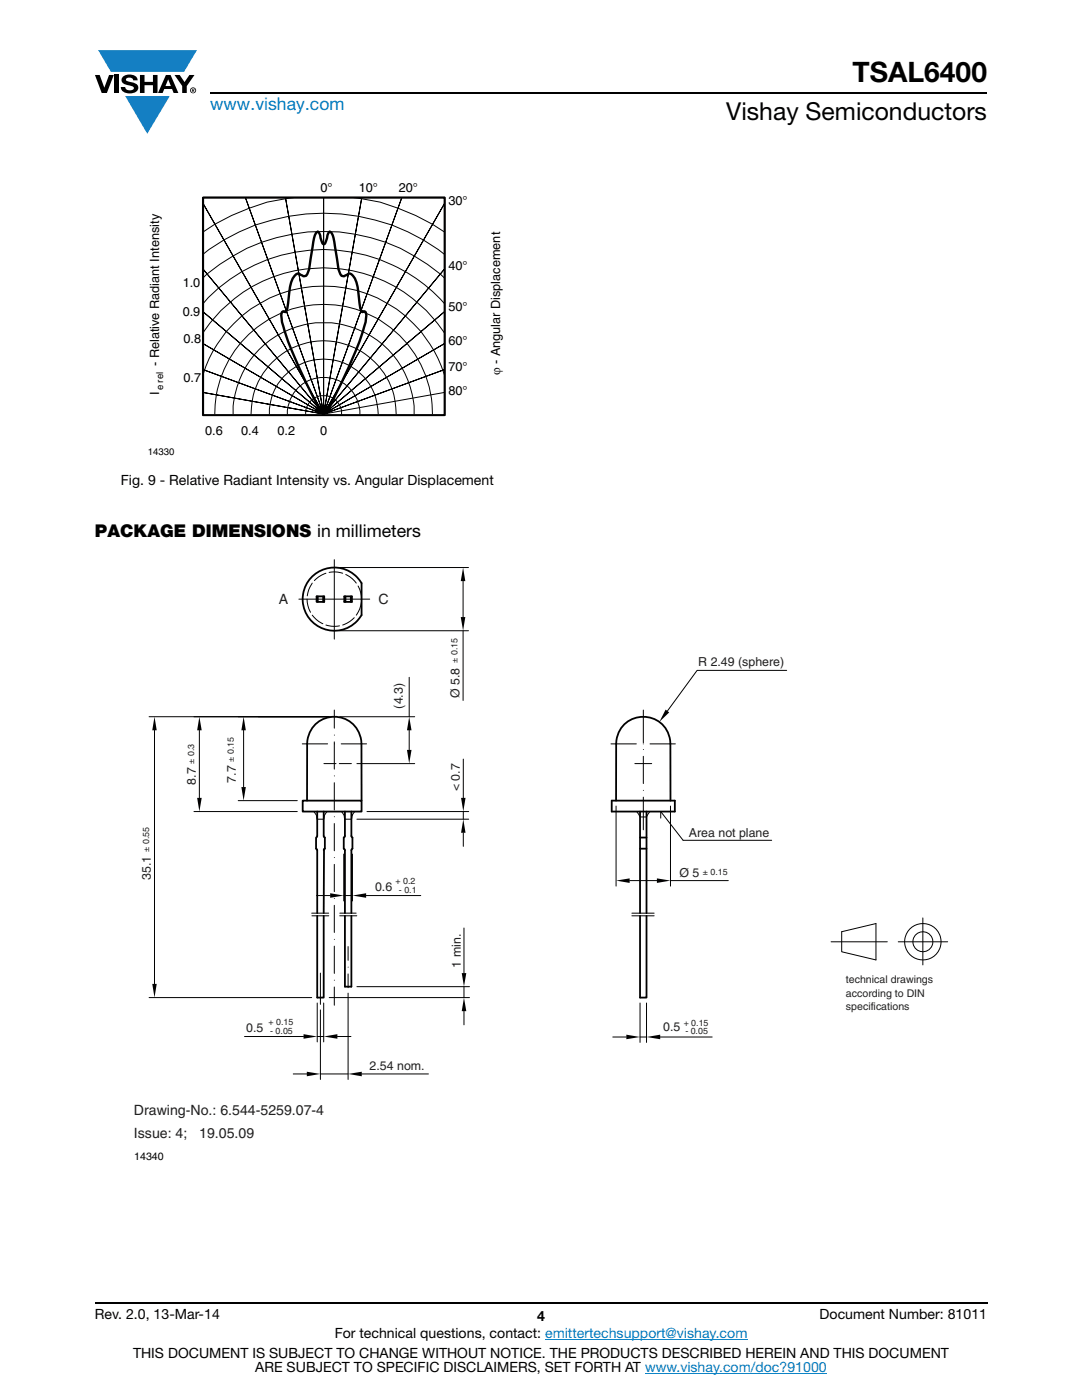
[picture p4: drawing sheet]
<svg xmlns="http://www.w3.org/2000/svg" width="216mm" height="279mm" viewBox="0 0 216 279" stroke-linecap="round" stroke-linejoin="round" font-family="sans-serif">
<g fill="#147fc3">
<path d="M19.6 10h19.7l-2.6 4.3h-1.1h-13.5z"/>
<path d="M25 19.2h8.9l-4.5 7.5z"/>
</g>
<g fill="#000">
<path d="M18.9 15h1l.9 2.5 1-2.5h.9l-1.4 3.6h-1zM22.9 15h.9v3.6h-.9zM24.6 15.3a2.1 2.1 0 0 1 2.8 .3l.1 .4h-.9a.79 .79 0 0 0-.7-.5 .79 .79 0 0 0-.8 .4l.3 .3 1 .2a1.08 1.08 0 0 1 1.2 1 1.08 1.08 0 0 1-1.1 1.2 1.73 1.73 0 0 1-2.4-1.2h.9a.96 .96 0 0 0 .8 .6 .96 .96 0 0 0 .9-.4 1.31 1.31 0 0 0-1.2-.6 1.03 1.03 0 0 1-1.1-.6 1.03 1.03 0 0 1 .2-1.1zM27.9 15h.9v1.3h1.7v-1.3h.9v3.6h-.9v-1.6h-1.7v1.6h-.9zM34.8 15h1.1l.9 1.4 1-1.4h1l-1.5 2.2v1.4h-.9v-1.4z"/>
<path d="M33.6 15.9l.5 1.3h-1.1zM33.1 15l-1.6 3.6h1l.3-.8h1.5l.3 .8h1l-1.6-3.6z"/>
<path d="M38.4 17.8h.2v.2h-.2zM38.3 17.7v.7h.1v-.3l.4 .3-.2-.3 .2-.2-.1-.2z"/>
<path d="M38.1 18a.46 .46 0 0 1 .9 0 .46 .46 0 0 1-.9 0zM37.9 18a.6 .6 0 0 0 1.2 0 .6 .6 0 0 0-1.2 0z"/>
</g>
<path d="M42 18.6h155M18.9 260h178.1" fill="none" stroke="#000" stroke-width=".36"/>
<path d="M108.8 267.3h40.3M128.7 274h36.3" fill="none" stroke="#007ec4" stroke-width=".2"/>
<path d="M29.5 36.2h70.9v54.9h-70.9z" fill="#fff"/>
<g fill="none" stroke="#000" stroke-width=".2">
<path d="M57.4 39.6a32.4 32.4 0 0 0-11.2 3.4l-3.3 1.8-2.2 1.4M71.8 39.6l4.1 .7a44.3 44.3 0 0 1 12.7 6M40.7 55.3a36 36 0 0 1 47.9 .1M40.7 50.6a39.5 39.5 0 0 1 47.9 .1M40.7 74.3a25.2 25.2 0 0 1 24.1-17.2 25.2 25.2 0 0 1 23.8 17.6M40.7 66.2a28.8 28.8 0 0 1 47.9 .2M40.7 60.4a32.3 32.3 0 0 1 47.9 .1M88.6 78.3l-24 4.3 24-8.8-24 8.8 24-14-24 14 24-20.3-24 20.3 24-28.8-24 28.8 24-41.9-24 41.9 15.5-43-15.5 43 7.6-43-7.6 43v-43v43l-7.6-43 7.6 43-15.6-43 15.6 43-23.9-41.7 23.9 41.7-23.9-28.7 23.9 28.7-23.9-20.3 23.9 20.3-23.9-13.9 23.9 13.9-23.9-8.8 23.9 8.8-23.9-4.2 23.9 4.2M42.9 82.6a21.7 21.7 0 0 1 21.7-21.8 21.7 21.7 0 0 1 21.7 21.8M46.5 82.6a18.1 18.1 0 0 1 18.1-18.3 18.1 18.1 0 0 1 18 18.3M50.1 82.6a14.5 14.5 0 0 1 14.5-14.6 14.5 14.5 0 0 1 14.5 14.6M53.8 82.6a10.9 10.9 0 0 1 10.8-10.9 10.9 10.9 0 0 1 10.9 10.9"/>
<path d="M57.3 82.6a7.2 7.2 0 0 1 7.3-7.3 7.2 7.2 0 0 1 7.2 7.3M61 82.6a3.6 3.6 0 0 1 3-3.6 3.7 3.7 0 0 1 2.4 .4 3.5 3.5 0 0 1 1.8 3.2"/>
</g>
<path d="M40.5 39.4h48.2v43.5h-48.2z" fill="none" stroke="#000" stroke-width=".38"/>
<path d="M64.6 48.7l-.3-.1-.3-1.1a1.68 1.68 0 0 0-.6-1.3 1.48 1.48 0 0 0-.7 1.3l-.7 4.1a5.7 5.7 0 0 1-.9 3.4 .88 .88 0 0 1-1-.1l-.5-.3a1.38 1.38 0 0 0-1.2 1 13.2 13.2 0 0 0-.9 4.9l-.4 1.7-.2 .1-.4-.2a1.12 1.12 0 0 0-.3 1.4 42.4 42.4 0 0 0 3.7 10.2l2.6 5.5a9.8 9.8 0 0 0 2.2 3.4 32.6 32.6 0 0 0 3.7-6.7 73.4 73.4 0 0 0 4.6-11.6 2.85 2.85 0 0 0 0-2l-.3-.2-.4 .2-.2-.1a9.7 9.7 0 0 1-.6-3.8 5.4 5.4 0 0 0-1.4-3.7l-.5-.1-.5 .3a.81 .81 0 0 1-.8 .2 .81 .81 0 0 1-.5-.7l-.3-.6-.8-5.5a2.62 2.62 0 0 0-.9-2.1 1.68 1.68 0 0 0-.5 1.3l-.4 1.1-.2 .1" fill="none" stroke="#000" stroke-width=".48"/>
<path d="M40.6 39.4h48.1v43.5h-48.1z" fill="none" stroke="#000" stroke-width=".32"/>
<path d="M26.7 111.6h162.5v120.4h-162.5z" fill="#fff"/>
<g fill="none" stroke="#000" stroke-width=".2">
<path d="M59.6 119.6h14.2M61.3 119.6a5.6 5.6 0 0 0 .7 2.6M62.3 116.4l-.1 .1a5.5 5.5 0 0 0-.9 2.4M65 114.4l-1.4 .7-.9 .8M65.7 114.2l1-.1 1.7 .3M66.7 111.7v15.9M67.8 113.3h25.7M69 114.7l1.3 .8 .8 .9M71.4 116.9l.1 .2a5.6 5.6 0 0 1 .6 2.5M92.4 116v7.1M62.3 122.8l.8 .8 1.3 .9M65 124.7l1.7 .3 1-.1"/>
<path d="M67.8 125.9h25.7M70.7 123.3l-.9 .7-1.4 .7M72.1 120.2a5.4 5.4 0 0 1-1 2.6M81.7 135.2v7.8M92.4 125.9v13.9M157 133.8h-17.9l-5.9 8.1M30.8 145.7v50.7M39.8 145.7v13.5M47.5 159.8h11.8M48.6 145.7v11.4M60.3 148.5h5.1M64.6 152.4h2.4"/>
<path d="M66.3 143h-36.6M66.7 141.7v3.6M66.7 148.1v5.4M66.7 156.2v5.4M66.7 154.8h.1M66.7 146.7h.1M66.7 148.5h.1M67.7 152.4h2.4M67.8 143h15M68.1 148.5h5M71.2 152.4h11.6M81.7 145.8v3.9"/>
<path d="M92.4 151.5v7.7M121.9 148.5h5.1M126.7 152.4h3.3M128.3 148.5h.1M128.4 141.7v6.5M128.4 150.9v5.5M128.4 159.1v6.5M128.4 157.7h.1M128.4 149.6h.1M129.7 148.5h5.1M38.7 162h20.6M62.6 162l.5 .6 .2 .9h1.3l.2-.9 .5-.6"/>
<path d="M63.2 178.7h2.7M66.7 164.4v5.4M66.7 172.5v5.4M66.7 179.3h.1M66.7 171.1h.1M66.7 163h.1M68.6 170.5v9.3M68.6 178.7h1.7M70.3 170.5v9.3M70.8 162l-.5 .6-.2 .9h-1.3l-.1-.7-.6-.8M71.2 163.5h22.3M73.1 178.7h10.9"/>
<path d="M73.2 162h20.3M92.4 162v1.5M92.4 166.2v2.7M122.9 160.9v15.9M125.6 175.7h5.5M127 162l.7 1h1.3l.7-1M131.8 163.3v-1.3l4.5 5.7h17.7M133.8 160.9v15.9M133.8 175.7h11.5M29.7 199.1h32.5M62.2 182.2h3.4M62.2 182.8h3.4"/>
<path d="M63.9 194.2v6.2M65.7 199.1h28M66.7 180.7v5.4M66.7 188.8v5.5M66.7 197v3.6M66.7 195.6h.1M66.7 187.5h.1M67.8 182.8h3.4M67.8 182.2h3.3M69.5 188.9v2.8M69.5 194.4v2.7M69.5 193h.1"/>
<path d="M69.5 198.2v17.2M71.2 196.9h22.5M92.6 185.2v9M92.6 196.9v2.2M126.1 182.8h4.4M126.1 182.2h4.4M165.8 188h11.3M167.9 185.9l6.9-1.6v7.3l-6.9-1.7zM179.2 188h9.9M184.1 183.2v9.4M48.8 206.9h11.8M58.5 214.3h2.7"/>
<path d="M63.3 200.2v7.7M63.3 206.9h1.3M63.9 214.3h5.6M63.9 201.5v13.9M64.6 200.2v7.7M67.3 206.9h2.7M72.2 214.3h13.3M92.6 201.8v2.7M122.3 207h2.7M127.7 200.2v7.8M127.7 207h1.3M129 200.2v7.8"/>
<path d="M131.7 207h10.4"/>
<circle cx="184.1" cy="187.9" r="1.99"/>
<circle cx="184.1" cy="187.9" r="3.6"/>
</g>
<g fill="#000">
<path d="M92.4 113.3l.4 2.7h-.9zM91.9 123.1h.9l-.4 2.8zM30.8 143l.5 2.7h-.9zM39.3 159.2h.9l-.4 2.8zM39.8 143l.4 2.7h-.9zM48.2 157.1h.9l-.5 2.7zM48.6 143l.5 2.7h-.9zM81.2 149.7h.9l-.4 2.7zM81.7 143l.4 2.7h-.9zM92 159.2h.9l-.5 2.8zM132.8 141.6l.7 .6-1.9 1.9zM65.9 178.3l2.7 .4-2.7 .5z"/>
<path d="M70.3 178.7l2.8-.4v.9zM92.4 163.5l.5 2.7h-.9zM122.9 175.7l2.7-.4v.9zM131.1 175.3l2.7 .4-2.7 .5zM30.4 196.4h.9l-.5 2.7zM92.1 194.2h.9l-.4 2.7zM60.6 206.4l2.7 .5-2.7 .4zM61.2 213.9l2.7 .4-2.7 .5zM64.6 206.9l2.7-.5v.9zM69.5 214.3l2.7-.4v.9zM92.6 199.1l.4 2.7h-.9zM125 206.5l2.7 .5-2.7 .4z"/>
<path d="M129 207l2.7-.5v.9z"/>
</g>
<g fill="none" stroke="#000" stroke-width=".36">
<path d="M62.6 114.8a6.3 6.3 0 0 1 9.5 1.6v6.4a6.3 6.3 0 0 1-9.4 1.6 6.3 6.3 0 0 1-.1-9.6zM63.2 119h1.5v1.1h-1.5zM63.4 119v1.1M64.5 119v1.1M68.7 119h1.5v1.1h-1.5zM68.9 119v1.1M70 119v1.1M60.4 159.8h11.7v2.2h-11.7zM61.3 159.8v-11.4a5.4 5.4 0 0 1 5.4-5.4 5.4 5.4 0 0 1 5.4 5.4v11.4M122.1 159.8h12.6v2.2h-12.6zM122.9 159.8l.1-11.4a5.4 5.4 0 0 1 5.4-5.3 5.4 5.4 0 0 1 5.4 5.3v11.4M63.3 162v4.9l-.2 .2v2.3l.2 .3v12.5"/>
<path d="M64.6 162v4.9l.2 .2v2.3l-.2 .3M64.7 169.5l-.1 12.7M68.8 162v4.9l-.2 .2v2.3l.2 .3v12.5M70.1 162v4.9l.2 .2v2.3l-.2 .3v12.5M127.7 162v20.2M127.7 167.1h1.3M127.7 169.4h1.3M129 162v20.2M63.3 182.8v16.3h1.3v-16.3M68.8 182.8v14.1h1.3v-14.1M127.7 182.8v16.3h1.3v-16.3"/>
</g>
<text font-size="5.6" x="170.1" y="16.4">TSAL6400</text>
<text font-size="4.9" x="144.9" y="24">Vishay Semiconductors</text>
<text font-size="3.5" fill="#007ec4" x="42" y="21.9">www.vishay.com</text>
<text font-size="3.5" x="18.9" y="107.2">PACKAGE DIMENSIONS in millimeters</text>
<g font-size="2.8">
<text x="24.1" y="96.8">Fig. 9 - Relative Radiant Intensity vs. Angular Displacement</text>
<text x="18.9" y="263.3">Rev. 2.0, 13-Mar-14</text>
<text x="107.2" y="263.6">4</text>
<text x="163.6" y="263.3">Document Number: 81011</text>
<text x="66.8" y="267.1">For technical questions, contact: emittertechsupport@vishay.com</text>
<text x="26.5" y="271">THIS DOCUMENT IS SUBJECT TO CHANGE WITHOUT NOTICE. THE PRODUCTS DESCRIBED HEREIN AND THIS DOCUMENT</text>
<text x="50.9" y="273.8">ARE SUBJECT TO SPECIFIC DISCLAIMERS, SET FORTH AT www.vishay.com/doc?91000</text>
</g>
<g font-size="2.8" fill="#231f20">
<text x="55.6" y="120.5">A</text>
<text x="75.5" y="120.4">C</text>
<text x="26.7" y="222.6">Drawing-No.: 6.544-5259.07-4</text>
<text x="26.7" y="227">Issue: 4;</text>
<text x="39.8" y="227">19.05.09</text>
</g>
<g font-size="2.5">
<text x="64" y="38.4">0°</text>
<text x="71.6" y="38.4">10°</text>
<text x="79.6" y="38.4">20°</text>
<text x="89.5" y="40.9">30°</text>
<text x="89.5" y="54">40°</text>
<text x="36.5" y="57.3">1.0</text>
<text x="36.5" y="63">0.9</text>
<text x="89.5" y="62.1">50°</text>
<text x="36.6" y="68.5">0.8</text>
<text x="89.5" y="68.8">60°</text>
<text x="31.7" y="73.1" transform="rotate(-90 31.7 73.1)">- Relative Radiant Intensity</text>
<text x="36.6" y="76.2">0.7</text>
<text x="89.5" y="74">70°</text>
<text x="99.8" y="74.9" transform="rotate(-90 99.8 74.9)">ϕ - Angular Displacement</text>
<text x="31.7" y="78.9" transform="rotate(-90 31.7 78.9)">I</text>
<text x="89.5" y="78.7">80°</text>
<text x="40.9" y="86.9">0.6</text>
<text x="48.1" y="86.9">0.4</text>
<text x="55.4" y="86.9">0.2</text>
<text x="63.9" y="86.9">0</text>
</g>
<g font-size="2.5" fill="#231f20">
<text x="139.3" y="132.8">R 2.49 (sphere)</text>
<text x="80.4" y="141.4" transform="rotate(-90 80.4 141.4)">(4.3)</text>
<text x="91.7" y="139.3" transform="rotate(-90 91.7 139.3)">Ø 5.8</text>
<text x="39.1" y="156.6" transform="rotate(-90 39.1 156.6)">8.7</text>
<text x="47" y="156.2" transform="rotate(-90 47 156.2)">7.7</text>
<text x="91.7" y="157.9" transform="rotate(-90 91.7 157.9)">&lt; 0.7</text>
<text x="137.5" y="167.1">Area not plane</text>
<text x="30.1" y="175.7" transform="rotate(-90 30.1 175.7)">35.1</text>
<text x="74.8" y="177.8">0.6</text>
<text x="135.6" y="175">Ø 5</text>
<text x="91.9" y="193.1" transform="rotate(-90 91.9 193.1)">1 min.</text>
<text x="49.2" y="206">0.5</text>
<text x="132.3" y="205.7">0.5</text>
<text x="73.8" y="213.6">2.54 nom.</text>
</g>
<g font-size="2.1" fill="#231f20">
<text x="168.8" y="196.2">technical drawings</text>
<text x="168.8" y="201.6">specifications</text>
<text x="168.8" y="198.9">according to DIN</text>
</g>
<text font-size="2.1" x="26.8" y="231.5">14340</text>
<g font-size="1.9">
<text x="32.6" y="77.9" transform="rotate(-90 32.6 77.9)">e rel</text>
<text x="29.5" y="90.7">14330</text>
</g>
<g font-size="1.8" fill="#231f20">
<text x="91.3" y="132.3" transform="rotate(-90 91.3 132.3)">± 0.15</text>
<text x="38.8" y="152.4" transform="rotate(-90 38.8 152.4)">± 0.3</text>
<text x="46.7" y="152" transform="rotate(-90 46.7 152)">± 0.15</text>
<text x="29.8" y="170" transform="rotate(-90 29.8 170)">± 0.55</text>
<text x="78.9" y="176.5">+ 0.2</text>
<text x="79.6" y="178.2">- 0.1</text>
<text x="140.2" y="174.6">± 0.15</text>
<text x="53.6" y="204.6">+ 0.15</text>
<text x="53.9" y="206.3">- 0.05</text>
<text x="136.4" y="204.7">+ 0.15</text>
<text x="136.8" y="206.4">- 0.05</text>
</g>
</svg>
